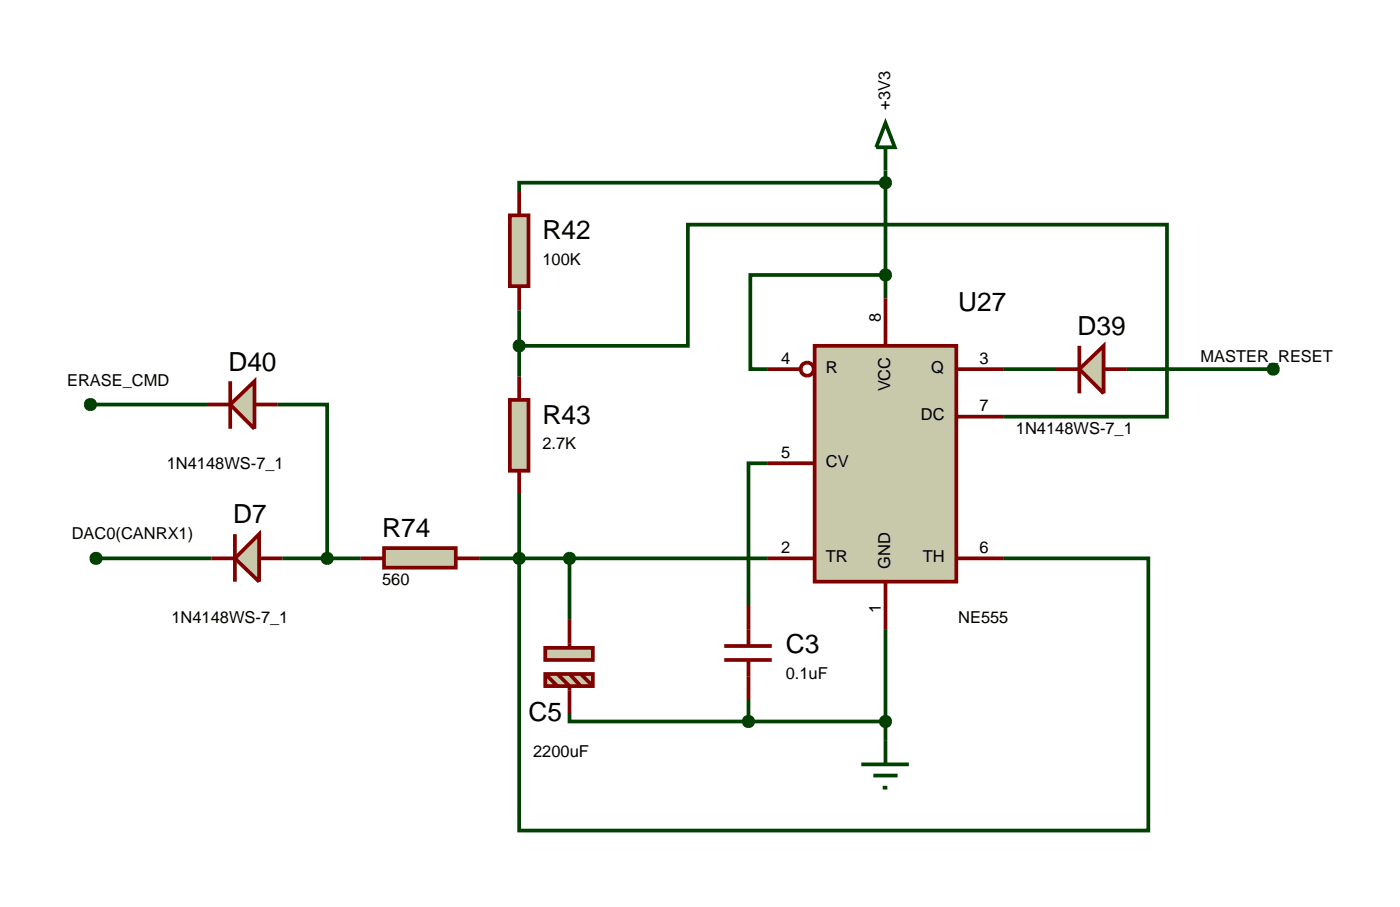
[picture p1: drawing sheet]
<svg xmlns="http://www.w3.org/2000/svg" width="150mm" height="97mm" viewBox="0 0 150 97" stroke-linecap="round" stroke-linejoin="round" font-family="sans-serif">
<g fill="none" stroke="#004000" stroke-width=".4">
<path d="M95 19.6h-39.3v1M95 18.3v13.7M55.7 37.1h18.1v-13h51.4v20.6h-17.5M55.7 33.3v7.1M95 29.5h-14.5v10.1h1.8M107.7 39.6h5.6M120.9 39.6h15.7M9.7 43.4h12.5M10.3 59.9h12.4M29.8 43.4h5.3v16.5M30.3 59.9h8.4M51.4 59.9h30.9"/>
<path d="M55.7 53v36.1h67.5v-29.2h-15.5M61.1 59.9v6.6M82.3 49.7h-2v15.2M61.1 76.6v.8h19.2M80.3 75.1v2.3M80.3 77.4h14.7M95 67.5v11.9"/>
</g>
<path d="M87.4 37.1h15.2v25.3h-15.2z" fill="#c8c8aa" stroke="#800000" stroke-width=".4"/>
<g fill="none" stroke="#800000" stroke-width=".4">
<path d="M82.3 39.6h3.5M95 32v5.1M102.6 39.6h5.1M82.3 59.9h5.1M82.3 49.7h5.1M102.6 44.7h5.1M102.6 59.9h5.1M95 62.4v5.1"/>
<circle cx="86.6" cy="39.6" r=".7"/>
</g>
<path d="M54.7 23.1h2v7.6h-2z" fill="#c8c8aa" stroke="#800000" stroke-width=".4"/>
<path d="M55.7 20.6v2.5M55.7 30.7v2.6" fill="none" stroke="#800000" stroke-width=".4"/>
<path d="M54.7 42.9h2v7.6h-2z" fill="#c8c8aa" stroke="#800000" stroke-width=".4"/>
<path d="M55.7 40.4v2.5M55.7 50.5v2.5" fill="none" stroke="#800000" stroke-width=".4"/>
<path d="M55.3 36.8l.1-.1 .3-.1-.5 .5zM55.7 36.6l.3 .1 .1 .1 .1 .3zM56.2 37.1l-.1 .3-.1 .1-.3 .1zM55.2 37.1l.5 .5-.3-.1-.1-.1z" fill="#004000" stroke="#004000" stroke-width=".4"/>
<path d="M55.2 37.1l.5-.5 .5 .5-.5 .5z" fill="#004000"/>
<path d="M95 13.2l1 2.6h-2zM95 15.8v2.5" fill="none" stroke="#004000" stroke-width=".4"/>
<path d="M94.7 29.1l.3-.1-.5 .5 .1-.3zM95 29l.3 .1 .1 .1 .1 .3zM95 30l.5-.5-.1 .3-.1 .1zM94.5 29.5l.5 .5-.3-.1-.1-.1z" fill="#004000" stroke="#004000" stroke-width=".4"/>
<path d="M95 29l.5 .5-.5 .5-.5-.5z" fill="#004000"/>
<path d="M95 79.4v2.6M92.4 82h5.1M93.7 83.2h2.6M94.7 84.5h.5" fill="none" stroke="#004000" stroke-width=".4"/>
<path d="M94.7 19.2l.3-.1-.5 .5 .1-.3zM95 19.1l.3 .1 .1 .1 .1 .3zM95 20.1l.5-.5-.1 .3-.1 .1zM94.5 19.6l.5 .5-.3-.1-.1-.1z" fill="#004000" stroke="#004000" stroke-width=".4"/>
<path d="M95 19.1l.5 .5-.5 .5-.5-.5z" fill="#004000"/>
<path d="M55.3 59.6l.1-.1 .3-.1-.5 .5zM55.7 59.4l.3 .1 .1 .1 .1 .3zM56.2 59.9l-.1 .3-.1 .1-.3 .1zM55.2 59.9l.5 .5-.3-.1-.1-.1z" fill="#004000" stroke="#004000" stroke-width=".4"/>
<path d="M55.2 59.9l.5-.5 .5 .5-.5 .5z" fill="#004000"/>
<path d="M41.2 58.8h7.7v2.1h-7.7z" fill="#c8c8aa" stroke="#800000" stroke-width=".4"/>
<path d="M38.7 59.9h2.5M48.9 59.9h2.5" fill="none" stroke="#800000" stroke-width=".4"/>
<path d="M25.2 59.9l2.6-2.6v5.1z" fill="#c8c8aa" stroke="#800000" stroke-width=".4"/>
<path d="M22.7 59.9h2.5M25.2 57.3v5.1M27.8 59.9h2.5" fill="none" stroke="#800000" stroke-width=".4"/>
<path d="M10 59.5l.3-.1-.5 .5 .1-.3zM10.3 59.4l.3 .1 .1 .1 .1 .3zM10.8 59.9l-.1 .3-.1 .1-.3 .1zM9.8 59.9l.5 .5-.3-.1-.1-.1z" fill="#004000" stroke="#004000" stroke-width=".4"/>
<path d="M9.8 59.9l.5-.5 .5 .5-.5 .5z" fill="#004000"/>
<path d="M136.2 39.3l.1-.1 .3-.1-.5 .5zM136.6 39.1l.3 .1 .1 .1 .1 .3zM137.1 39.6l-.1 .3-.1 .1-.3 .1zM136.1 39.6l.5 .5-.3-.1-.1-.1z" fill="#004000" stroke="#004000" stroke-width=".4"/>
<path d="M136.1 39.6l.5-.5 .5 .5-.5 .5z" fill="#004000"/>
<path d="M77.7 70.8h5.1M77.7 69.3h5.1M80.3 64.9v4.4M80.3 70.8v4.3" fill="none" stroke="#800000" stroke-width=".4"/>
<path d="M94.7 77l.3-.1-.5 .5 .1-.3zM95 76.9l.3 .1 .1 .1 .1 .3zM95 77.9l.5-.5-.1 .3-.1 .1zM94.5 77.4l.5 .5-.3-.1-.1-.1z" fill="#004000" stroke="#004000" stroke-width=".4"/>
<path d="M95 76.9l.5 .5-.5 .5-.5-.5z" fill="#004000"/>
<g fill="#c8c8aa" stroke="#800000" stroke-width=".4">
<path d="M58.5 69.5h5.1v1.3h-5.1z"/>
<path d="M58.5 72.3h5.1v1.3h-5.1z"/>
</g>
<path d="M58.5 72.3l1.3 1.3M59.8 72.3l1.3 1.3v3M61.1 66.5v3M61.1 72.3l1.2 1.3M62.3 72.3l1.3 1.3" fill="none" stroke="#800000" stroke-width=".4"/>
<path d="M60.8 59.5l.3-.1-.5 .5 .1-.3zM61.1 59.4l.3 .1 .1 .1 .1 .3zM61.6 59.9l-.1 .3-.1 .1-.3 .1zM60.6 59.9l.5 .5-.3-.1-.1-.1z" fill="#004000" stroke="#004000" stroke-width=".4"/>
<path d="M60.6 59.9l.5-.5 .5 .5-.5 .5z" fill="#004000"/>
<path d="M80 77l.3-.1-.5 .5 .1-.3zM80.3 76.9l.3 .1 .1 .1 .1 .3zM80.3 77.9l.5-.5-.1 .3-.1 .1zM79.8 77.4l.5 .5-.3-.1-.1-.1z" fill="#004000" stroke="#004000" stroke-width=".4"/>
<path d="M80.3 76.9l.5 .5-.5 .5-.5-.5z" fill="#004000"/>
<path d="M115.8 39.6l2.6-2.5v5.1z" fill="#c8c8aa" stroke="#800000" stroke-width=".4"/>
<path d="M113.3 39.6h2.5M115.8 37.1v5.1M118.4 39.6h2.5" fill="none" stroke="#800000" stroke-width=".4"/>
<path d="M24.7 43.4l2.6-2.5v5.1z" fill="#c8c8aa" stroke="#800000" stroke-width=".4"/>
<path d="M22.2 43.4h2.5M24.7 40.9v5.1M27.3 43.4h2.5" fill="none" stroke="#800000" stroke-width=".4"/>
<path d="M9.4 43l.3-.1-.5 .5 .1-.3zM9.7 42.9l.3 .1 .1 .1 .1 .3zM10.2 43.4l-.1 .3-.1 .1-.3 .1zM9.2 43.4l.5 .5-.3-.1-.1-.1z" fill="#004000" stroke="#004000" stroke-width=".4"/>
<path d="M9.7 42.9l.5 .5-.5 .5-.5-.5z" fill="#004000"/>
<path d="M34.7 59.6l.1-.1 .3-.1-.5 .5zM35.1 59.4l.3 .1 .1 .1 .1 .3zM35.6 59.9l-.1 .3-.1 .1-.3 .1zM34.6 59.9l.5 .5-.3-.1-.1-.1z" fill="#004000" stroke="#004000" stroke-width=".4"/>
<path d="M34.6 59.9l.5-.5 .5 .5-.5 .5z" fill="#004000"/>
<g font-size="2.8">
<text x="58.2" y="25.7">R42</text>
<text x="102.8" y="33.4">U27</text>
<text x="115.6" y="36">D39</text>
<text x="24.5" y="39.8">D40</text>
<text x="58.2" y="45.5">R43</text>
<text x="25" y="56.2">D7</text>
<text x="41" y="57.7">R74</text>
<text x="84.3" y="70.1">C3</text>
<text x="56.7" y="77.4">C5</text>
</g>
<g font-size="1.8">
<text x="95.5" y="11.8" transform="rotate(-90 95.5 11.8)">+3V3</text>
<text x="58.2" y="28.4">100K</text>
<text x="94.5" y="34.5" transform="rotate(-90 94.5 34.5)">8</text>
<text x="7.2" y="41.4">ERASE_CMD</text>
<text x="83.8" y="39">4</text>
<text x="88.6" y="40">R</text>
<text x="95.5" y="42" transform="rotate(-90 95.5 42)">VCC</text>
<text x="99.9" y="40">Q</text>
<text x="105.1" y="39">3</text>
<text x="128.8" y="38.8">MASTER_RESET</text>
<text x="98.8" y="45.1">DC</text>
<text x="105.1" y="44.1">7</text>
<text x="109" y="46.6">1N4148WS-7_1</text>
<text x="17.9" y="50.3">1N4148WS-7_1</text>
<text x="58.2" y="48.2">2.7K</text>
<text x="83.8" y="49.1">5</text>
<text x="88.6" y="50.1">CV</text>
<text x="7.7" y="57.8">DAC0(CANRX1)</text>
<text x="83.8" y="59.3">2</text>
<text x="105.1" y="59.3">6</text>
<text x="41" y="62.8">560</text>
<text x="88.6" y="60.3">TR</text>
<text x="94.5" y="65.8" transform="rotate(-90 94.5 65.8)">1</text>
<text x="95.5" y="61" transform="rotate(-90 95.5 61)">GND</text>
<text x="99" y="60.3">TH</text>
<text x="18.4" y="66.8">1N4148WS-7_1</text>
<text x="102.8" y="66.8">NE555</text>
<text x="84.3" y="72.8">0.1uF</text>
<text x="57.2" y="81.2">2200uF</text>
</g>
</svg>
